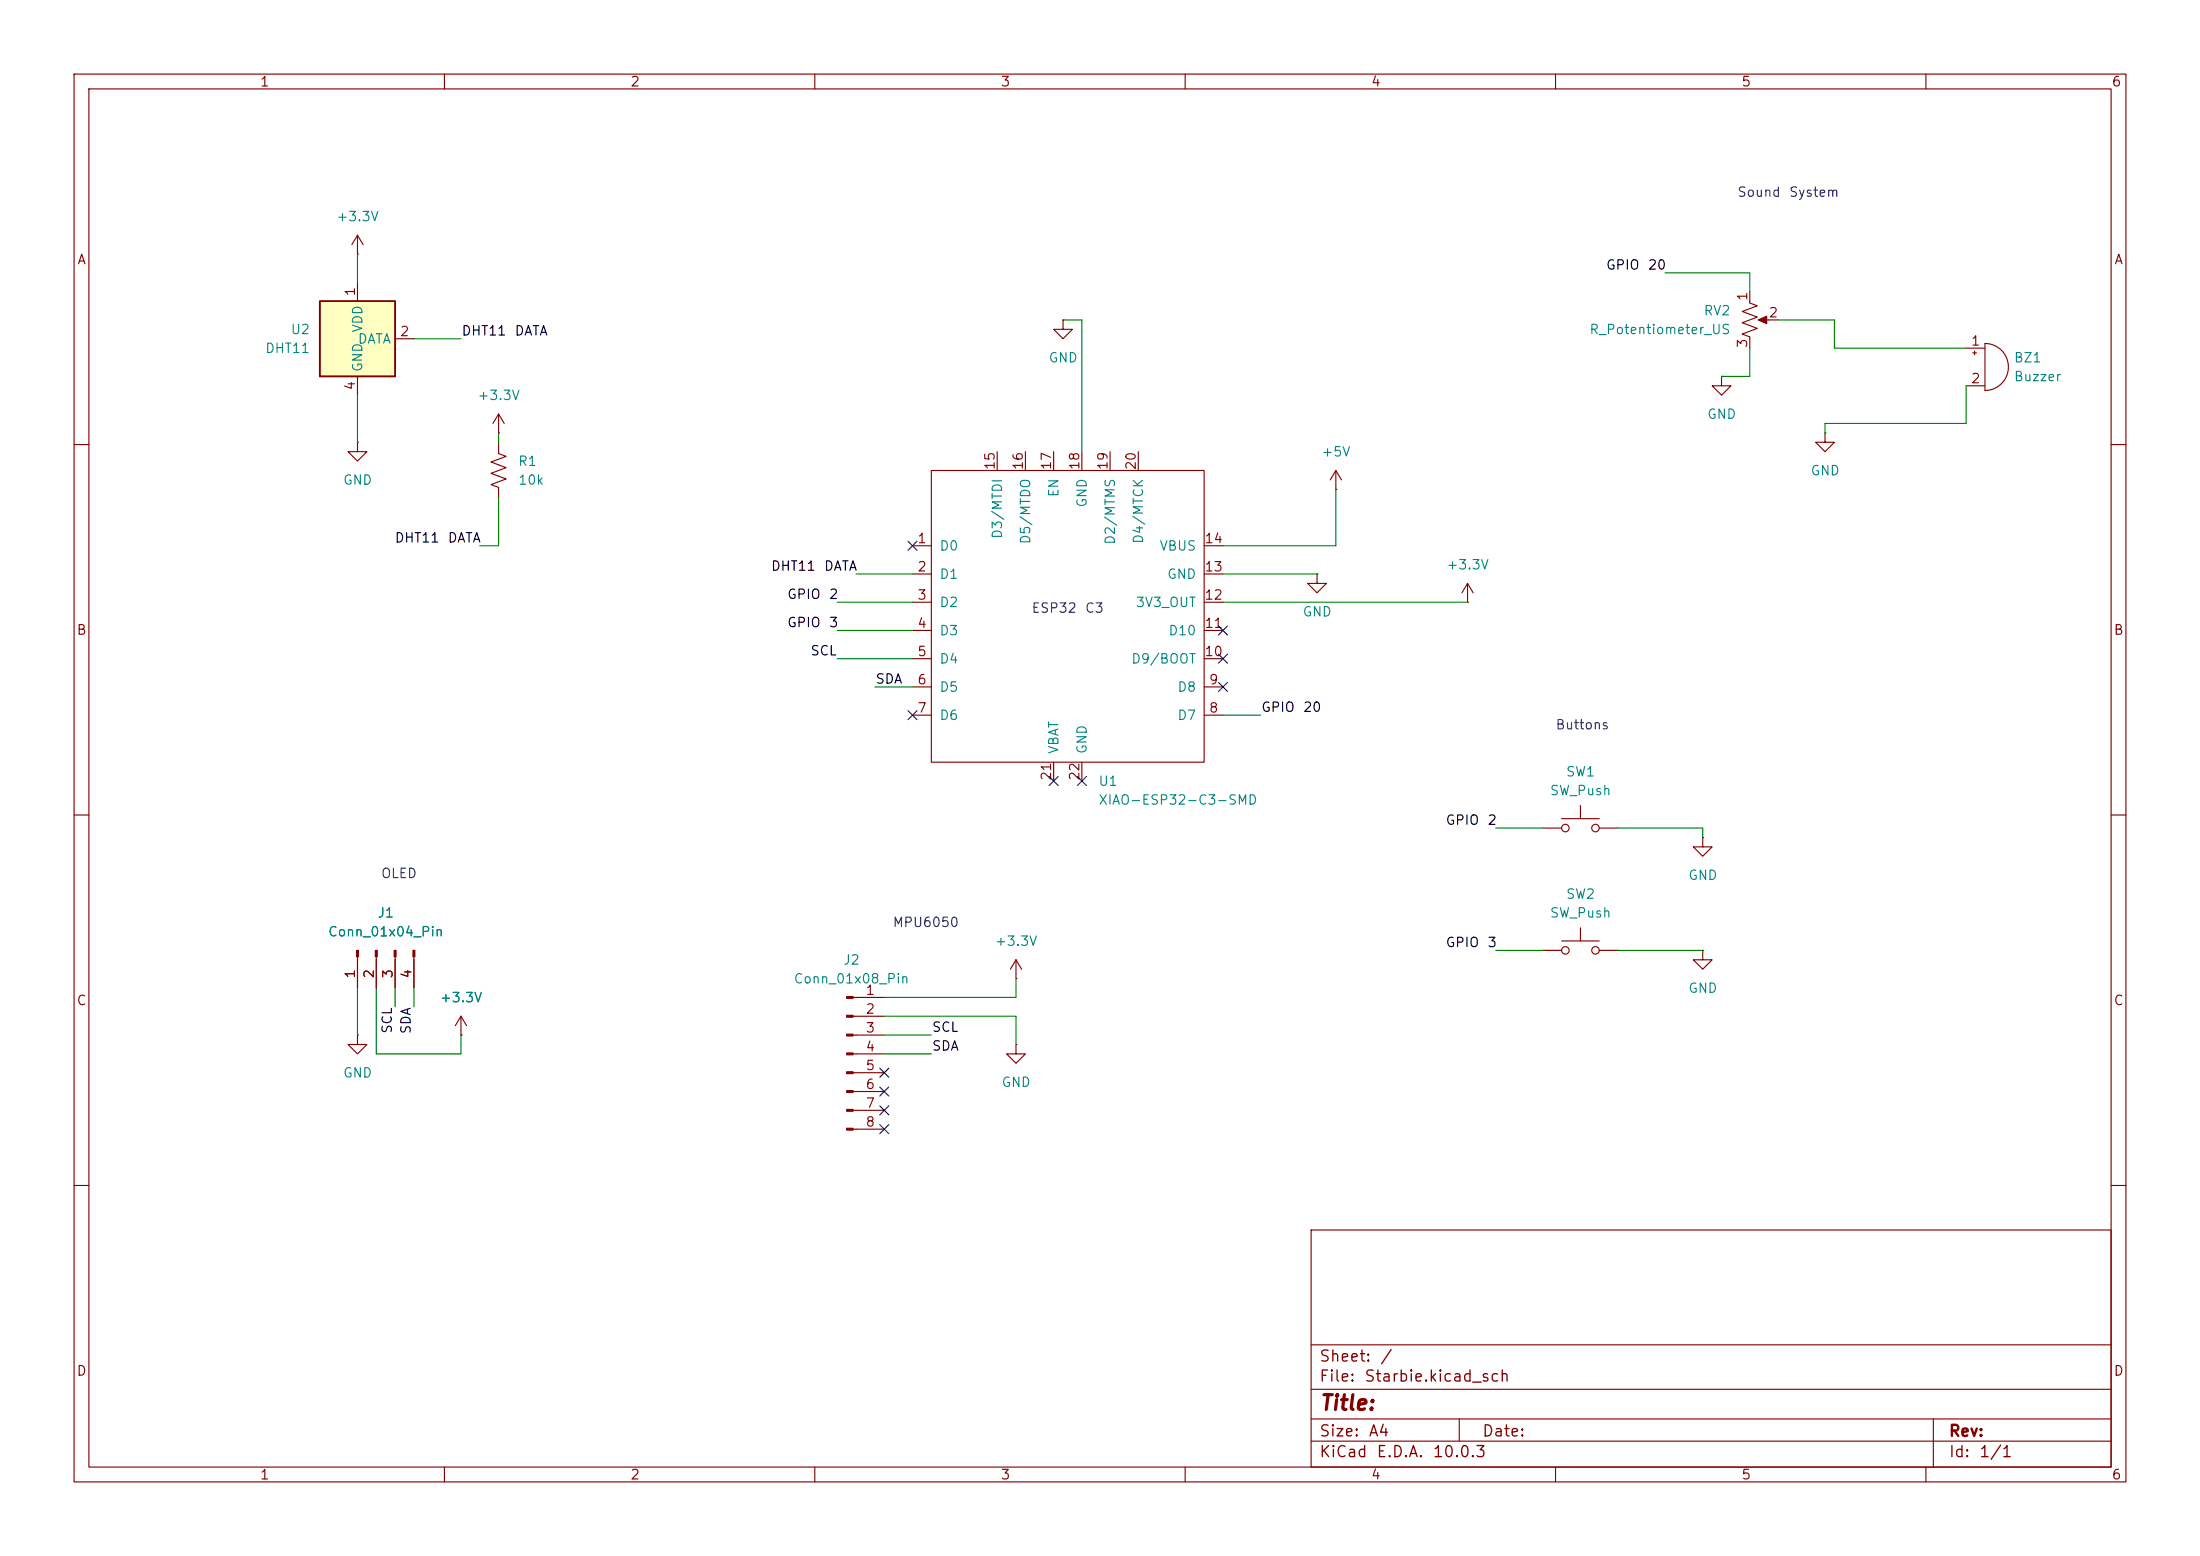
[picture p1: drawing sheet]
<svg xmlns="http://www.w3.org/2000/svg" width="297mm" height="210mm" viewBox="0 0 297 210" stroke-linecap="round" stroke-linejoin="round" font-family="sans-serif">
<g fill="none" stroke="#840000" stroke-width=".15">
<path d="M10 10h277v190h-277zM12 12h273v186h-273zM60 10v2M110 10v2M160 10v2M210 10v2M260 10v2M10 60h2M285 60h2M10 110h2M285 110h2M10 160h2"/>
<path d="M177 166h108v32h-108zM285 160h2M60 198v2M110 198v2M160 198v2M177 194.5h108M177 191.5h108M177 187.5h108M177 181.5h108M197 191.5v3M210 198v2M260 198v2"/>
<path d="M261 191.5v6.5"/>
</g>
<path d="M43.2 40.6h10.1v10.2h-10.1z" fill="#ffffc2"/>
<path d="M43.2 40.6h10.1v10.2h-10.1z" fill="none" stroke="#840000" stroke-width=".25"/>
<g fill="none" stroke="#840000" stroke-width=".15">
<path d="M48.3 34.3h.1M48.3 31.8v2.5M48.3 38.1v2.5M48.3 31.8l-.8 1.2M48.3 31.8l.7 1.2M236.2 39.4v1.5l1 .4-2 .7 2 .8-2 .8 2 .7-2 .8 1 .4v1.5M48.3 59.7v1.3h1.2l-1.2 1.2-1.3-1.2h1.3M48.3 59.7h.1M48.3 50.8v2.5M53.3 45.7h2.6M67.3 58.4h.1M67.3 59.7v1.5l1 .4-2 .8 2 .7-2 .8 2 .7-2 .8 1 .4v1.5"/>
<path d="M67.3 55.9l-.8 1.3M67.3 55.9l.8 1.3M67.3 55.9v2.5M143.5 43.2v1.3h1.3l-1.3 1.2-1.3-1.2h1.3M143.5 43.2h.1M232.4 50.8v1.3h1.3l-1.3 1.2-1.3-1.2h1.3M232.4 50.8h.1M237.7 43.2h2.3M246.4 58.4v1.3h1.2l-1.2 1.3-1.3-1.3h1.3M246.4 58.4h.1M265.4 47h2.6M265.4 52.1h2.6"/>
<path d="M266.3 47.6h.5M266.6 47.4v.5M268 46.4a3.2 3.2 0 0 1 3.1 3.1 3.2 3.2 0 0 1-3.1 3.2zM123.2 73.7h2.5M123.2 77.5h2.5M125.7 63.5h36.9v39.4h-36.9zM134.6 61v2.5M138.4 61v2.5M142.2 61v2.5M146 61v2.5M149.9 61v2.5M153.7 61v2.5"/>
<path d="M162.6 73.7h2.5M162.6 77.5h2.5M177.8 77.5v1.2h1.3l-1.3 1.3-1.3-1.3h1.3M177.8 77.5h.1M180.3 66h.1M180.3 63.5l-.7 1.3M180.3 63.5l.8 1.3M180.3 63.5v2.5M198.1 78.7l-.7 1.3M198.1 78.7l.8 1.3M198.1 78.7v2.6M123.2 81.3h2.5"/>
<path d="M123.2 85.1h2.5M123.2 88.9h2.5M123.2 92.7h2.5M123.2 96.5h2.5M162.6 81.3h2.5M162.6 85.1h2.5M162.6 88.9h2.5M162.6 92.7h2.5M162.6 96.5h2.5M198.1 81.3h.1M142.2 102.9v2.5M146 102.9v2.5"/>
<path d="M208.3 111.8h2.5M210.8 110.5h5.1M213.4 108.7v1.8M215.9 111.8h2.5M229.9 113v1.3h1.2l-1.2 1.3-1.3-1.3h1.3M229.9 113h.1M48.3 139.7v1.3h1.2l-1.2 1.2-1.3-1.2h1.3M48.3 139.7h.1M48.3 129.1v4.3M50.8 129.1v4.3M53.3 129.1v4.3M55.9 129.1v4.3"/>
<path d="M62.2 139.7h.1M62.2 137.2l-.7 1.2M62.2 137.2l.8 1.2M62.2 137.2v2.5M115.2 134.6h4.2M115.2 137.2h4.2M115.2 139.7h4.2M137.2 132.1h.1M137.2 129.5l-.8 1.3M137.2 129.5l.7 1.3M137.2 129.5v2.6M208.3 128.3h2.5"/>
<path d="M210.8 127h5.1M213.4 125.2v1.8M215.9 128.3h2.5M229.9 128.3v1.2h1.2l-1.2 1.3-1.3-1.3h1.3M229.9 128.3h.1M115.2 142.2h4.2M115.2 144.8h4.2M115.2 147.3h4.2M115.2 149.9h4.2M115.2 152.4h4.2M137.2 141v1.2h1.2l-1.2 1.3-1.3-1.3h1.3M137.2 141h.1"/>
<circle cx="211.3" cy="111.8" r=".51"/>
<circle cx="215.4" cy="111.8" r=".51"/>
<circle cx="211.3" cy="128.3" r=".51"/>
<circle cx="215.4" cy="128.3" r=".51"/>
</g>
<g fill="#840000" stroke="#840000" stroke-width=".15">
<path d="M48.1 128.3h.3v.8h-.3z"/>
<path d="M50.7 128.3h.2v.8h-.2z"/>
<path d="M53.2 128.3h.3v.8h-.3z"/>
<path d="M55.8 128.3h.2v.8h-.2z"/>
<path d="M114.3 134.5h.9v.2h-.9z"/>
<path d="M114.3 137h.9v.3h-.9z"/>
<path d="M114.3 139.6h.9v.2h-.9z"/>
<path d="M114.3 142.1h.9v.3h-.9z"/>
<path d="M114.3 144.7h.9v.2h-.9z"/>
<path d="M114.3 147.2h.9v.2h-.9z"/>
<path d="M114.3 149.7h.9v.3h-.9z"/>
<path d="M114.3 152.3h.9v.2h-.9z"/>
<path d="M237.4 43.2l1.1-.5v1z"/>
</g>
<g fill="none" stroke="#008400" stroke-width=".15">
<path d="M48.3 34.3v3.8M224.8 36.8h11.4v2.6M48.3 53.3v6.4M55.9 45.7h6.3M67.3 58.4v1.3M143.5 43.2h2.5v17.8M236.2 47v3.8h-3.8M240 43.2h7.6v3.8h17.8M265.4 52.1v5.1h-19v1.2M67.3 67.3v6.4h-2.5M115.6 77.5h7.6M165.1 77.5h12.7"/>
<path d="M180.3 66v7.7h-15.2M113 81.3h10.2M113 88.9h10.2M113 85.1h10.2M118.1 92.7h5.1M165.1 96.5h5.1M165.1 81.3h33M201.9 111.8h6.4M218.4 111.8h11.5v1.2M48.3 133.4v6.3M50.8 133.4v8.8h11.4v-2.5M53.3 133.4v2.5"/>
<path d="M55.9 133.4v2.5M119.4 137.2h17.8v3.8M119.4 139.7h6.3M137.2 132.1v2.5h-17.8M201.9 128.3h6.4M218.4 128.3h11.5M119.4 142.2h6.3"/>
</g>
<g fill="none" stroke="#000084" stroke-width=".15">
<path d="M122.6 73.1l1.2 1.2M123.8 73.1l-1.2 1.2M122.6 95.9l1.2 1.2M123.8 95.9l-1.2 1.2M164.5 84.5l1.2 1.2M164.5 88.3l1.2 1.2M164.5 92.1l1.2 1.2M165.7 84.5l-1.2 1.2M165.7 88.3l-1.2 1.2M165.7 92.1l-1.2 1.2M141.6 104.8l1.2 1.2M142.8 104.8l-1.2 1.2"/>
<path d="M145.4 104.8l1.3 1.2M146.7 104.8l-1.3 1.2M118.8 144.2l1.2 1.2M118.8 151.8l1.2 1.2M118.8 149.3l1.2 1.2M118.8 146.7l1.2 1.2M120 144.2l-1.2 1.2M120 151.8l-1.2 1.2M120 149.3l-1.2 1.2M120 146.7l-1.2 1.2"/>
</g>
<text font-size="2" fill="#840000" x="178" y="190.8">Title:</text>
<g font-size="1.5" fill="#840000">
<text x="178" y="184.2">Sheet:</text>
<text x="186.2" y="184.2">/</text>
<text x="178" y="186.9">File:</text>
<text x="184.1" y="186.9">Starbie.kicad_sch</text>
<text x="178" y="197.1">KiCad</text>
<text x="178" y="194.3">Size:</text>
<text x="184.7" y="194.3">A4</text>
<text x="185.7" y="197.1">E.D.A.</text>
<text x="193.3" y="197.1">10.0.3</text>
<text x="200" y="194.3">Date:</text>
<text x="263" y="194.3">Rev:</text>
<text x="263" y="197.1">Id:</text>
<text x="267.1" y="197.1">1/1</text>
</g>
<g font-size="1.3" fill="#840000">
<text x="35" y="12">1</text>
<text x="85" y="12">2</text>
<text x="135" y="12">3</text>
<text x="185" y="12">4</text>
<text x="235" y="12">5</text>
<text x="285" y="12">6</text>
<text x="10.3" y="36">A</text>
<text x="285.3" y="36">A</text>
<text x="48.2" y="40.1" transform="rotate(-90 48.2 40.1)">1</text>
<text x="236.2" y="40.7" transform="rotate(-90 236.2 40.7)">1</text>
<text x="53.9" y="45.7">2</text>
<text x="236.2" y="47.1" transform="rotate(-90 236.2 47.1)">3</text>
<text x="238.7" y="43.2">2</text>
<text x="266" y="47">1</text>
<text x="48.2" y="52.8" transform="rotate(-90 48.2 52.8)">4</text>
<text x="266" y="52">2</text>
<text x="134.6" y="63.5" transform="rotate(-90 134.6 63.5)">15</text>
<text x="138.4" y="63.5" transform="rotate(-90 138.4 63.5)">16</text>
<text x="142.2" y="63.5" transform="rotate(-90 142.2 63.5)">17</text>
<text x="146" y="63.5" transform="rotate(-90 146 63.5)">18</text>
<text x="149.8" y="63.5" transform="rotate(-90 149.8 63.5)">19</text>
<text x="153.6" y="63.5" transform="rotate(-90 153.6 63.5)">20</text>
<text x="123.8" y="73.6">1</text>
<text x="123.8" y="77.4">2</text>
<text x="162.5" y="77.4">13</text>
<text x="162.5" y="73.6">14</text>
<text x="123.8" y="81.3">3</text>
<text x="162.5" y="81.3">12</text>
<text x="10.3" y="86">B</text>
<text x="123.8" y="85.1">4</text>
<text x="123.8" y="88.9">5</text>
<text x="162.5" y="88.9">10</text>
<text x="162.5" y="85.1">11</text>
<text x="285.3" y="86">B</text>
<text x="123.8" y="92.7">6</text>
<text x="163.1" y="92.7">9</text>
<text x="123.8" y="96.5">7</text>
<text x="163.1" y="96.5">8</text>
<text x="142.2" y="105.5" transform="rotate(-90 142.2 105.5)">21</text>
<text x="146" y="105.5" transform="rotate(-90 146 105.5)">22</text>
<text x="10.3" y="136">C</text>
<text x="48.2" y="132.2" transform="rotate(-90 48.2 132.2)">1</text>
<text x="50.8" y="132.2" transform="rotate(-90 50.8 132.2)">2</text>
<text x="53.3" y="132.2" transform="rotate(-90 53.3 132.2)">3</text>
<text x="55.9" y="132.2" transform="rotate(-90 55.9 132.2)">4</text>
<text x="116.8" y="134.6">1</text>
<text x="116.8" y="137.1">2</text>
<text x="285.3" y="136">C</text>
<text x="116.8" y="139.7">3</text>
<text x="116.8" y="142.2">4</text>
<text x="116.8" y="144.8">5</text>
<text x="116.8" y="147.3">6</text>
<text x="116.8" y="149.8">7</text>
<text x="116.8" y="152.4">8</text>
<text x="10.3" y="186">D</text>
<text x="285.3" y="186">D</text>
<text x="35" y="200">1</text>
<text x="85" y="200">2</text>
<text x="135" y="200">3</text>
<text x="185" y="200">4</text>
<text x="235" y="200">5</text>
<text x="285" y="200">6</text>
</g>
<g font-size="1.3" fill="#0000c2">
<text x="234.5" y="26.9">Sound</text>
<text x="241.4" y="26.9">System</text>
<text x="139.2" y="83">ESP32</text>
<text x="146.4" y="83">C3</text>
<text x="209.9" y="98.8">Buttons</text>
<text x="51.4" y="118.8">OLED</text>
<text x="120.4" y="125.4">MPU6050</text>
</g>
<g font-size="1.3" fill="#008484">
<text x="45.3" y="30.2">+3.3V</text>
<text x="35.7" y="48">DHT11</text>
<text x="39.2" y="45.4">U2</text>
<text x="48.2" y="46.7">DATA</text>
<text x="49.2" y="45" transform="rotate(-90 49.2 45)">VDD</text>
<text x="214.5" y="45.4">R_Potentiometer_US</text>
<text x="229.9" y="42.9">RV2</text>
<text x="49.2" y="50.3" transform="rotate(-90 49.2 50.3)">GND</text>
<text x="141.5" y="49.2">GND</text>
<text x="271.8" y="49.2">BZ1</text>
<text x="271.8" y="51.8">Buzzer</text>
<text x="64.4" y="54.3">+3.3V</text>
<text x="230.4" y="56.9">GND</text>
<text x="46.2" y="65.7">GND</text>
<text x="69.9" y="63.2">R1</text>
<text x="69.9" y="65.7">10k</text>
<text x="178.3" y="61.9">+5V</text>
<text x="244.3" y="64.5">GND</text>
<text x="143.2" y="67.2" transform="rotate(-90 143.2 67.2)">EN</text>
<text x="147" y="68.6" transform="rotate(-90 147 68.6)">GND</text>
<text x="126.7" y="74.6">D0</text>
<text x="135.6" y="72.8" transform="rotate(-90 135.6 72.8)">D3/MTDI</text>
<text x="139.4" y="73.5" transform="rotate(-90 139.4 73.5)">D5/MTDO</text>
<text x="150.8" y="73.6" transform="rotate(-90 150.8 73.6)">D2/MTMS</text>
<text x="154.6" y="73.5" transform="rotate(-90 154.6 73.5)">D4/MTCK</text>
<text x="156.4" y="74.6">VBUS</text>
<text x="195.2" y="77.2">+3.3V</text>
<text x="126.7" y="78.4">D1</text>
<text x="126.7" y="82.3">D2</text>
<text x="153.2" y="82.3">3V3_OUT</text>
<text x="157.5" y="78.4">GND</text>
<text x="175.8" y="83.5">GND</text>
<text x="126.7" y="86.1">D3</text>
<text x="126.7" y="89.9">D4</text>
<text x="152.6" y="89.9">D9/BOOT</text>
<text x="157.7" y="86.1">D10</text>
<text x="126.7" y="93.7">D5</text>
<text x="158.9" y="93.7">D8</text>
<text x="126.7" y="97.5">D6</text>
<text x="143.2" y="101.9" transform="rotate(-90 143.2 101.9)">VBAT</text>
<text x="147" y="101.9" transform="rotate(-90 147 101.9)">GND</text>
<text x="158.9" y="97.5">D7</text>
<text x="148.2" y="106.4">U1</text>
<text x="209.1" y="107.7">SW_Push</text>
<text x="211.3" y="105.1">SW1</text>
<text x="148.2" y="108.9">XIAO-ESP32-C3-SMD</text>
<text x="227.8" y="119.1">GND</text>
<text x="50.9" y="124.2">J1</text>
<text x="209.1" y="124.2">SW_Push</text>
<text x="211.3" y="121.6">SW2</text>
<text x="44.2" y="126.7">Conn_01x04_Pin</text>
<text x="113.7" y="130.5">J2</text>
<text x="134.2" y="128">+3.3V</text>
<text x="59.3" y="135.6">+3.3V</text>
<text x="107.1" y="133.1">Conn_01x08_Pin</text>
<text x="227.8" y="134.3">GND</text>
<text x="46.2" y="145.8">GND</text>
<text x="135.1" y="147">GND</text>
</g>
<g font-size="1.3">
<text x="216.7" y="36.7">GPIO</text>
<text x="222.4" y="36.7">20</text>
<text x="62.2" y="45.6">DHT11</text>
<text x="69.4" y="45.6">DATA</text>
<text x="53.2" y="73.5">DHT11</text>
<text x="60.4" y="73.5">DATA</text>
<text x="104" y="77.3">DHT11</text>
<text x="111.2" y="77.3">DATA</text>
<text x="106.2" y="81.2">GPIO</text>
<text x="111.8" y="81.2">2</text>
<text x="106.2" y="85">GPIO</text>
<text x="109.3" y="88.8">SCL</text>
<text x="111.8" y="85">3</text>
<text x="118.1" y="92.6">SDA</text>
<text x="170.2" y="96.4">GPIO</text>
<text x="175.8" y="96.4">20</text>
<text x="195.1" y="111.6">GPIO</text>
<text x="200.7" y="111.6">2</text>
<text x="195.1" y="128.1">GPIO</text>
<text x="200.7" y="128.1">3</text>
<text x="53.2" y="139.6" transform="rotate(-90 53.2 139.6)">SCL</text>
<text x="55.8" y="139.7" transform="rotate(-90 55.8 139.7)">SDA</text>
<text x="125.7" y="142.1">SDA</text>
<text x="125.7" y="139.6">SCL</text>
</g>
</svg>
